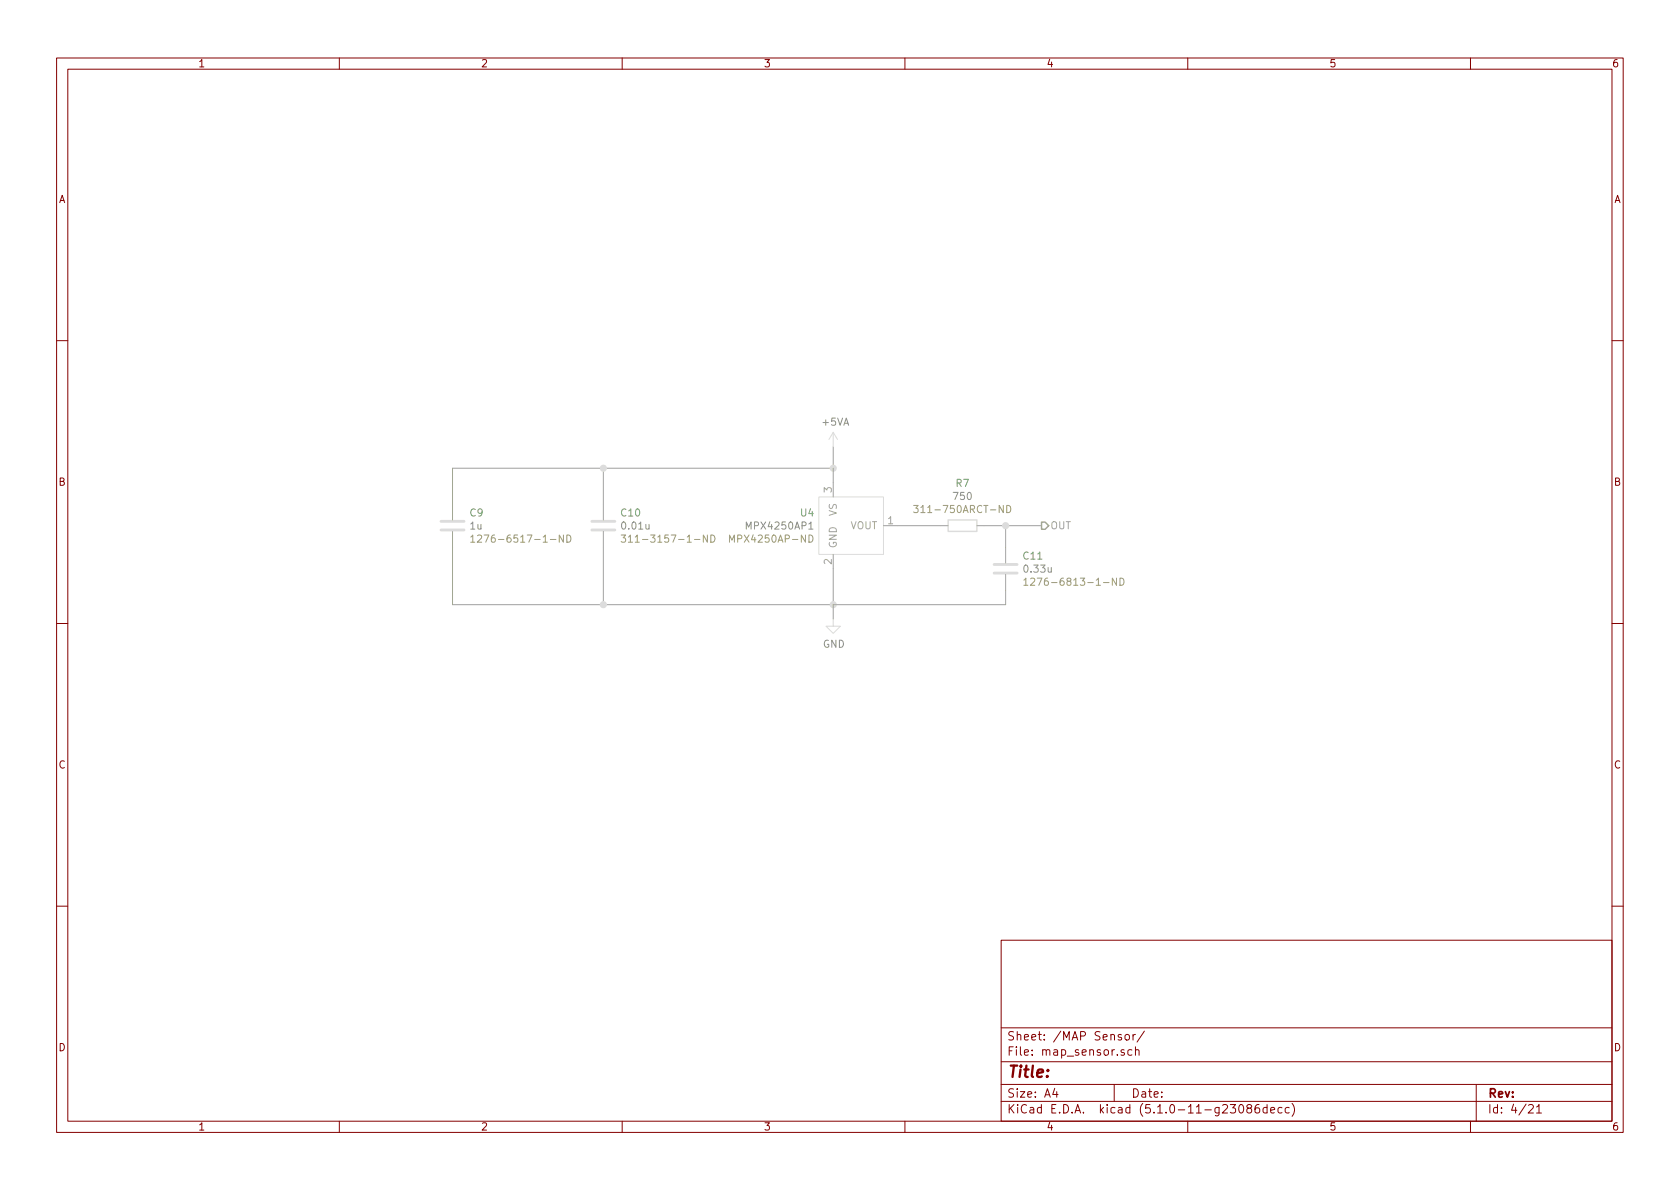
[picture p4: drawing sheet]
<svg xmlns="http://www.w3.org/2000/svg" width="297mm" height="210mm" viewBox="0 0 297 210" stroke-linecap="round" stroke-linejoin="round" font-family="sans-serif">
<g fill="none" stroke="#840000" stroke-width=".18">
<path d="M10 10.3h277v189.9h-277zM12 12.2h273v186.1h-273zM60 10.3v1.9M110 10.3v1.9M160 10.3v1.9M210 10.3v1.9M260 10.3v1.9M10 60.2h2M285 60.2h2M10 110.3h2M285 110.3h2M10 160.2h2"/>
<path d="M177 166.3h108v32h-108zM285 160.2h2M60 198.3v1.9M110 198.3v1.9M160 198.3v1.9M177 194.8h108M177 191.8h108M177 187.8h108M177 181.8h108M186.5 192.5l-.4 1h1M186.8 193v1M197 191.8v3"/>
<path d="M198.3 183a.37 .37 0 0 0-.6 .1l.1 .3 .5 .1v.1l-.2 .3-.4-.1M198.8 185.7l-.4-.1-.2 .2 .1 .2 .5 .2v.3h-.6M199 183.1l.2-.2 .4 .2v.7l-.2 .1-.4-.1zM200.1 185.7l-.4-.1-.3 .3 .1 .6 .2 .1 .4-.1M200.3 182.9v1M200.8 185.7l.2-.1 .3 .1 .1 .9M200.8 182.9l-.5 .3M200.8 185.1v1.5M202.3 182.3l-1.3 2M210 198.3v1.9M219.2 195.5l.2-.2a.8 .8 0 0 1 .5 .8 .8 .8 0 0 1-.5 .7l-.2-.1-.2-.4zM220.8 196l-.3-.2-.1-.2 .4-.3h.2l.3 .3-.1 .2-.6 .2a.48 .48 0 0 0-.1 .7l.3 .1 .4-.1a.48 .48 0 0 0-.2-.7"/>
<path d="M222.6 195.3a.59 .59 0 0 0-.7 .7v.7l.3 .1 .5-.1v-.5l-.1-.2-.4-.1-.3 .3M224 195.9l-.4-.1-.3 .3 .1 .6h.6M224 195.3v1.5M224.7 196.3l.7-.1-.1-.3-.4-.1-.2 .2v.7h.6M226.7 195.9l-.5-.1-.2 .3 .1 .6h.6M227.9 195.9l-.4-.1-.3 .3 .1 .6 .2 .1 .4-.1M228.4 195.1a1.71 1.71 0 0 1 0 2.3M260 198.3v1.9M261 191.8v6.5M270.3 195.5l.2-.2h.3l.3 .5-.9 1h.9M271.7 195.8l.4-.5v1.5M271.7 196.8h.8"/>
</g>
<path d="M147.3 76.4l-.7 1.3M147.3 76.4v2.6M147.3 76.4l.8 1.3M144.8 87.9h11.4v10.1h-11.4zM147.3 109.5v1.2h1.3l-1.3 1.3-1.3-1.3h1.3" fill="none" stroke="#dcdcdc" stroke-width=".18"/>
<path d="M147.3 79v8.9M80 94v12.9h97.8v-5.3M106.7 82.8v9.1M106.7 94v12.9M147.3 98v11.5M147.3 82.8h-67.3v9.1M156.2 93h11.4M172.7 93h11.4M177.8 93v6.6" fill="none" stroke="#a0a0a0" stroke-width=".18"/>
<path d="M143 93.6h.7" fill="none" stroke="#8b8b8b" stroke-width=".18"/>
<g fill="none" stroke="#a09d6b" stroke-width=".18">
<path d="M83.2 95l.4-.4v1.3M83.2 95.9h.7M84.4 94.7l.5-.1 .2 .1 .1 .3-.1 .2-.7 .7h.8M99.6 94.6v1.3l-.7-1.3v1.3M100.2 94.6a.64 .64 0 0 1 .7 .6 .64 .64 0 0 1-.7 .7zM109.8 94.6h.8l-.4 .5 .4 .1v.6l-.2 .1-.6-.1M111.1 95l.4-.4v1.3M111.1 95.9h.7M125.1 94.6v1.3l-.7-1.3v1.3M125.7 94.6a.64 .64 0 0 1 .7 .6 .64 .64 0 0 1-.7 .7zM129 95.9v-1.3l.4 .9 .4-.9v1.3M143 94.6a.64 .64 0 0 1 .7 .6 .64 .64 0 0 1-.7 .7z"/>
<path d="M161.5 89.4h.8l-.4 .5 .4 .1v.5l-.2 .1-.6-.1M178 89.4a.64 .64 0 0 1 .7 .6 .64 .64 0 0 1-.7 .6zM181 102.6l.4-.4v1.3M181 103.5h.7M182.2 102.4l.5-.2 .2 .2 .1 .2-.1 .2-.7 .7h.8M197.4 102.2v1.3l-.7-1.3v1.3M198 102.2a.64 .64 0 0 1 .7 .7 .64 .64 0 0 1-.7 .6z"/>
</g>
<path d="M167.6 91.9h5.1v2.1h-5.1z" fill="none" stroke="#dcdcdc" stroke-width=".25"/>
<path d="M78 93.7h4M78 92.2h4M104.6 93.7h4.1M104.6 92.2h4.1M175.8 99.8h4M175.8 101.3h4" fill="none" stroke="#dcdcdc" stroke-width=".51"/>
<path d="M184.1 92.3h.7l.6 .7-.6 .6h-.7z" fill="none" stroke="#a0a0a0" stroke-width=".25"/>
<g fill="#dcdcdc" stroke="#dcdcdc" stroke-width=".25">
<circle cx="177.8" cy="93" r=".51"/>
<circle cx="147.3" cy="82.8" r=".51"/>
<circle cx="106.7" cy="82.8" r=".51"/>
<circle cx="147.3" cy="106.9" r=".51"/>
<circle cx="106.7" cy="106.9" r=".51"/>
</g>
<text font-size="2.8" fill="#840000" x="178" y="190.5">Title:</text>
<g font-size="2.1" fill="#840000">
<text x="178" y="184">Sheet: /MAP Sensor/</text>
<text x="178" y="186.7">File: map_sensor.sch</text>
<text x="178" y="196.9">KiCad E.D.A. kicad (5.1.0-11-g23086decc)</text>
<text x="178" y="194.1">Size: A4</text>
<text x="200" y="194.1">Date:</text>
<text x="263" y="194.1">Rev:</text>
<text x="263" y="196.9">Id: 4/21</text>
</g>
<g font-size="1.8" fill="#840000">
<text x="35" y="11.9">1</text>
<text x="85" y="11.9">2</text>
<text x="135" y="11.9">3</text>
<text x="185" y="11.9">4</text>
<text x="235" y="11.9">5</text>
<text x="285" y="11.9">6</text>
<text x="10.4" y="35.9">A</text>
<text x="285.4" y="35.9">A</text>
<text x="10.4" y="85.9">B</text>
<text x="285.4" y="85.9">B</text>
<text x="10.4" y="135.9">C</text>
<text x="285.4" y="135.9">C</text>
<text x="10.4" y="185.9">D</text>
<text x="285.4" y="185.9">D</text>
<text x="35" y="199.9">1</text>
<text x="85" y="199.9">2</text>
<text x="135" y="199.9">3</text>
<text x="185" y="199.9">4</text>
<text x="235" y="199.9">5</text>
<text x="285" y="199.9">6</text>
</g>
<g font-size="1.8" fill="#8b8b8b">
<text x="145.5" y="75.3">+5VA</text>
<text x="168.7" y="88.4">750</text>
<text x="83.2" y="93.6">1u</text>
<text x="110.1" y="93.6">0.01u</text>
<text x="132.2" y="93.6">MPX4250AP1</text>
<text x="181.2" y="101.3">0.33u</text>
<text x="145.5" y="114.5">GND</text>
</g>
<g font-size="1.8" fill="#a0a0a0">
<text x="147.1" y="87.1" transform="rotate(-90 147.1 87.1)">3</text>
<text x="148" y="91.3" transform="rotate(-90 148 91.3)">VS</text>
<text x="150.3" y="93.6">VOUT</text>
<text x="157" y="92.7">1</text>
<text x="185.7" y="93.6">OUT</text>
<text x="147.1" y="99.8" transform="rotate(-90 147.1 99.8)">2</text>
<text x="148" y="97" transform="rotate(-90 148 97)">GND</text>
</g>
<g font-size="1.8" fill="#6da06d">
<text x="169.1" y="86.1">R7</text>
<text x="83.1" y="91.3">C9</text>
<text x="109.9" y="91.3">C10</text>
<text x="141.6" y="91.3">U4</text>
<text x="181" y="99">C11</text>
</g>
<g font-size="1.8" fill="#a09d6b">
<text x="85.5" y="96">1276-6517-1-ND</text>
<text x="112.1" y="96">311-3157-1-ND</text>
<text x="129.7" y="96">MPX4250AP-ND</text>
<text x="162.9" y="90.7">311-750ARCT-ND</text>
<text x="183.3" y="103.6">1276-6813-1-ND</text>
</g>
</svg>
